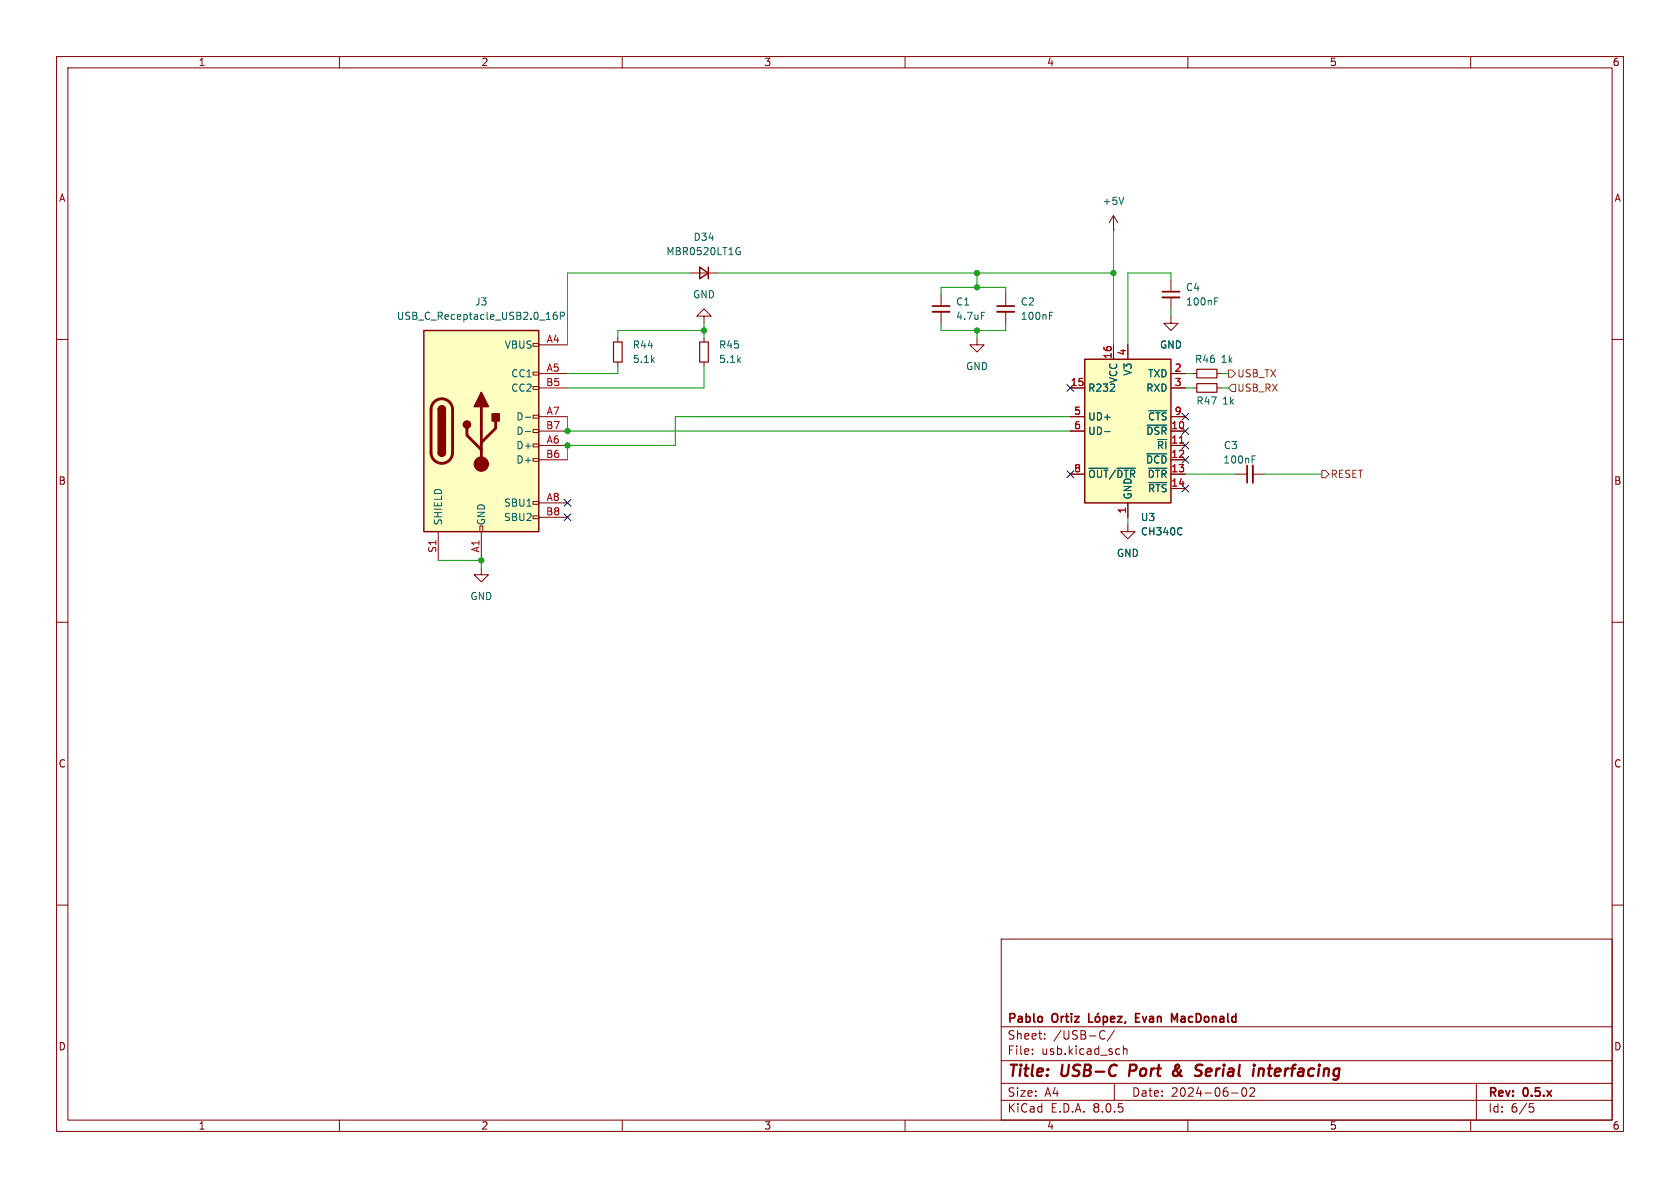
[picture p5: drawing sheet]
<svg xmlns="http://www.w3.org/2000/svg" width="297mm" height="210mm" viewBox="0 0 297 210" stroke-linecap="round" stroke-linejoin="round" font-family="sans-serif">
<g fill="none" stroke="#840000" stroke-width=".18">
<path d="M10 10h277v190h-277zM12 12h273v186h-273zM60 10v2M110 10v2M160 10v2M210 10v2M260 10v2M10 60h2M124.5 55.9h1.2l-1.2-1.3-1.3 1.3h1.3v1.3M124.5 59.7v.8M172.7 59.7v1.3h1.3l-1.3 1.2-1.3-1.2h1.3M207 49.5v2.1"/>
<path d="M207 52.6v2M285 60h2M124.5 64v.8M210.8 68.6h.8M215.1 68.6h.8M218.4 83.8h2.1M221.5 83.8h2M10 110h2M285 110h2M10 160h2M285 160h2M177 166h108v32h-108z"/>
<path d="M60 198v2M110 198v2M160 198v2M177 194.5h108M177 191.5h108M177 187.5h108M177 181.5h108M182.5 186.3v.1M182.5 185.5v.1M184.7 183.6v.1M184.7 182.8v.1M194.5 183.5a.52 .52 0 0 0 .8 .1"/>
<path d="M195.3 182.3h-.1a.54 .54 0 0 0-.7 .1M197 191.5v3M197 182.1l-1.3 2M197.8 185.4l.2 .1M198 186.3l-.2 .1M198.6 184.9v1.5M198.6 185.5l.2-.1 .4 .1v.9M210 198v2M217.7 193.2h1.2M219.7 192.4l.2-.1a.81 .81 0 0 1 .6 .6 .81 .81 0 0 1-.3 .8l-.2 .1a.81 .81 0 0 1-.3-1.4zM221 192.4l.5-.1 .2 .1 .1 .3-.9 1.1h.9M260 198v2"/>
<path d="M261 191.5v6.5M270.4 195.1h.7M270.5 195.7h.4l.3 .3-.2 .5-.5 .1"/>
</g>
<path d="M199.8 188.2l-.2 2M208.3 188.8l-.7 .5a.52 .52 0 0 0-.1 .8 .52 .52 0 0 0 .8-.1M208.4 188.3l-.2-.1a.41 .41 0 0 0-.4 .5l.6 1.1M211.7 189.2l.4 .1a.49 .49 0 0 1 .3 .5 .49 .49 0 0 1-.4 .4M211.8 188.2l.8 .1M222.6 189.1a.49 .49 0 0 1 .8 .1l-.1 1M222.6 188.9l-.2 1.3" fill="none" stroke="#840000" stroke-width=".4"/>
<g fill="none" stroke="#840000" stroke-width=".3">
<path d="M205.5 51.6h3M220.5 82.3v3M192.5 179.2v1.5h.7M193.7 179.8l.2-.1 .4 .1 .1 .6-.1 .2-.4 .1-.2-.2zM194.2 179.1l-.2 .2M195.1 179.8l.4-.1 .3 .3v.4l-.2 .2h-.5M195.1 179.7v1.5M197.6 179.7h.7l-.7 1h.7M200.8 179.9h.5M201.5 179.2h-.7v1.5h.7M207.1 179.2l.5 1.1 .5-1.1v1.5M196.3 180.2l.8-.2-.1-.2-.4-.1-.3 .2 .1 .7h.6"/>
<path d="M199 180.6l-.2 .3"/>
</g>
<path d="M123.7 60.5h1.5v3.5h-1.5zM211.6 67.8h3.5v1.5h-3.5z" fill="none" stroke="#840000" stroke-width=".2"/>
<path d="M205.5 52.6h3M221.5 82.3v3" fill="none" stroke="#840000" stroke-width=".33"/>
<path d="M214.7 53.3h.5M214.7 52.7h.6M221.4 81.2h.4M221.4 80.6h.6" fill="none" stroke="#006464" stroke-width=".18"/>
<path d="M191.8 63.5h15.2v25.4h-15.2z" fill="#ffffc2"/>
<path d="M191.8 63.5h15.2v25.4h-15.2z" fill="none" stroke="#840000" stroke-width=".25"/>
<g fill="none" stroke="#840000" stroke-width=".18">
<path d="M207 55.9v1.3h1.3l-1.3 1.2-1.3-1.2h1.3M189.2 76.2h2.6M189.2 68.6h2.6M189.2 73.7h2.6M196.8 61v2.5M199.4 61v2.5M207 76.2h2.5M207 78.7h2.5M207 68.6h2.5M207 66h2.5M207 73.7h2.5M189.2 83.8h2.6"/>
<path d="M199.4 92.7v1.3h1.3l-1.3 1.3-1.3-1.3h1.3M199.4 88.9v2.5M207 81.3h2.5M207 83.8h2.5M207 86.4h2.5"/>
</g>
<path d="M195.3 76.3h.9M202.8 75.2h3.5M203.1 72.6h3.2M192.5 82.8h3.4M197.5 82.8h3.2M202.7 80.2h3.6M203 82.8h3.3M203.1 85.3h3.2M208.9 93.4h.1M209 94.4l-.1 .1" fill="none" stroke="#006464" stroke-width=".18"/>
<path d="M208.5 78.3h.7" fill="none" stroke="#a90000" stroke-width=".18"/>
<path d="M74.9 58.4h20.3v35.6h-20.3z" fill="#ffffc2"/>
<g fill="none" stroke="#840000" stroke-width=".18">
<path d="M196.8 38.1l-.7 1.3M196.8 38.1v2.5M196.8 38.1l.8 1.3M109.2 59.7v.8M121.9 48.3h5.1M166.4 52.1v2M166.4 55.1v2.1M177.8 52.1v2M177.8 55.1v2.1M196.8 40.6h.1M94.2 78.5h1v.5h-1zM94.2 75.9h1v.6h-1z"/>
<path d="M94.2 73.4h1v.5h-1zM94.2 68.3h1v.5h-1zM94.2 65.8h1v.5h-1zM94.2 60.7h1v.5h-1zM95.2 61h5.1M95.2 66h5.1M95.2 78.7h5.1M95.2 73.7h5.1M95.2 68.6h5.1M95.2 76.2h5.1M109.2 64v.8M189.2 73.7h2.6"/>
<path d="M189.2 68.6h2.6M189.2 76.2h2.6M196.8 61v2.5M199.4 61v2.5M207 66h2.5M207 78.7h2.5M207 73.7h2.5M207 68.6h2.5M207 76.2h2.5M210.8 66h.8M215.1 66h.8M77.5 94v5.1"/>
<path d="M84.8 93h.5v1h-.5zM85.1 94v5.1M94.2 91.2h1v.5h-1zM94.2 88.6h1v.6h-1zM94.2 81h1v.5h-1zM95.2 88.9h5.1M95.2 81.3h5.1M95.2 91.4h5.1M189.2 83.8h2.6M199.4 88.9v2.5M207 81.3h2.5M207 83.8h2.5"/>
<path d="M207 86.4h2.5M85.1 100.3v1.3h1.3l-1.3 1.3-1.3-1.3h1.3"/>
</g>
<path d="M74.9 58.4h20.3v35.6h-20.3zM123.7 47.2l1.5 1.1-1.5 1zM125.2 47.2v2.1M77.5 72.4a.64 .64 0 0 1 .6-.6 .64 .64 0 0 1 .6 .6M77.5 80a.64 .64 0 0 0 .6 .6 .64 .64 0 0 0 .6-.6" fill="none" stroke="#840000" stroke-width=".25"/>
<path d="M76.8 71.1a1.9 1.9 0 0 1 2-.5 1.9 1.9 0 0 1 1.2 1.8v7.6a1.91 1.91 0 0 1-1.9 1.9 1.91 1.91 0 0 1-1.9-1.9v-7.8l.2-.6zM82.5 75.7v1.3l2.6 2.5M85.1 71.9v10.1M87.6 74.4v1.3l-2.5 2.5" fill="none" stroke="#840000" stroke-width=".51"/>
<g fill="#840000" stroke="#840000" stroke-width=".25">
<path d="M77.5 80h1.2a.64 .64 0 0 1-.6 .6 .64 .64 0 0 1-.6-.6z"/>
<path d="M77.5 72.4h1.2v7.6h-1.2z"/>
<path d="M77.7 71.9a.64 .64 0 0 1 .6-.1 .64 .64 0 0 1 .4 .6h-1.2z"/>
<path d="M85.1 69.3l1.3 2.6h-2.6z"/>
<path d="M87 73.2h1.3v1.2h-1.3z"/>
<circle cx="82.5" cy="75.1" r=".63"/>
</g>
<circle cx="85.1" cy="82" r="1.27" fill="#840000" stroke="#840000" stroke-width=".18"/>
<g fill="none" stroke="#006464" stroke-width=".18">
<path d="M198.7 34.9l-.5 1.2M98.4 55.2l-.4 .1a.86 .86 0 0 0 0 1.2l.5-.2v-.4l-.2-.2h-.4l-.1 .2M99.1 55.9l.6-.1 .1-.2-.1-.3-.6-.1v1.3M130.3 43.8h.5M130.6 44.5h.3v.4l-.3 .1h-.3M173.5 55.2h.6M185.5 55.2h.6M185.5 55.8h.5M92.9 73.8h.9M92.9 76.3h.9M195.3 76.3h.9M202.8 75.2h3.5"/>
<path d="M203.1 72.6h3.2M192.5 82.8h3.4M197.5 82.8h3.2M202.7 80.2h3.6M203 82.8h3.3M203.1 85.3h3.2M208.9 93.4h.1M209 94.4l-.1 .1"/>
</g>
<path d="M164.8 55.1h3.1M176.3 55.1h3" fill="none" stroke="#840000" stroke-width=".33"/>
<path d="M164.8 54.1h3.1M176.3 54.1h3" fill="none" stroke="#840000" stroke-width=".3"/>
<path d="M108.5 60.5h1.5v3.5h-1.5zM211.6 65.3h3.5v1.5h-3.5z" fill="none" stroke="#840000" stroke-width=".2"/>
<path d="M217.2 65.4h.6l.6 .6-.6 .7h-.6zM217.8 67.9h.6v1.3h-.6l-.6-.6zM233.7 83.2h.6l.6 .6-.6 .7h-.6z" fill="none" stroke="#725600" stroke-width=".18"/>
<g fill="none" stroke="#009600" stroke-width=".18">
<path d="M121.9 48.3h-21.6v12.7M124.5 58.4h-15.3v1.3M124.5 57.2v2.5M127 48.3h69.8M166.4 52.1v-1.3h11.4v1.3M166.4 57.2v1.2h11.4v-1.2M172.7 48.3v2.5M172.7 58.4v1.3M196.8 40.6v20.4M207 49.5v-1.2h-7.6v12.7M207 54.6v1.3M100.3 73.7v2.5h88.9"/>
<path d="M109.2 64.8v1.2h-8.9M124.5 64.8v3.8h-24.2M189.2 73.7h-69.8v5h-19.1v2.6M209.5 66h1.3M209.5 68.6h1.3M215.9 66h1.3M215.9 68.6h1.3M77.5 99.1h7.6v1.2M199.4 91.4v1.3M209.5 83.8h8.9M223.5 83.8h10.2"/>
</g>
<g fill="none" stroke="#000084" stroke-width=".18">
<path d="M188.6 68l1.2 1.2M189.8 68l-1.2 1.2M208.9 73.1l1.3 1.2M208.9 75.6l1.3 1.2M208.9 78.1l1.3 1.2M210.2 73.1l-1.3 1.2M210.2 75.6l-1.3 1.2M210.2 78.1l-1.3 1.2M99.7 90.8l1.2 1.2M99.7 88.3l1.2 1.2M100.9 90.8l-1.2 1.2M100.9 88.3l-1.2 1.2"/>
<path d="M188.6 83.2l1.2 1.2M189.8 83.2l-1.2 1.2M208.9 80.7l1.3 1.2M208.9 85.8l1.3 1.2M210.2 80.7l-1.3 1.2M210.2 85.8l-1.3 1.2"/>
</g>
<path d="M208.5 78.3h.7" fill="none" stroke="#a90000" stroke-width=".18"/>
<g fill="#009600" stroke="#009600" stroke-width=".18">
<circle cx="172.7" cy="48.3" r=".46"/>
<circle cx="196.8" cy="48.3" r=".46"/>
<circle cx="172.7" cy="58.4" r=".46"/>
<circle cx="172.7" cy="50.8" r=".46"/>
<circle cx="85.1" cy="99.1" r=".46"/>
<circle cx="100.3" cy="76.2" r=".46"/>
<circle cx="100.3" cy="78.7" r=".46"/>
<circle cx="124.5" cy="58.4" r=".46"/>
</g>
<g font-size="2.8" fill="#840000">
<text x="178" y="190.9">Title:</text>
<text x="187.7" y="190.9">USB-C</text>
<text x="200.5" y="190.9">Port</text>
<text x="209" y="190.9">&amp;</text>
<text x="213.8" y="190.9">Serial</text>
<text x="224.8" y="190.9">interfacing</text>
</g>
<g font-size="2.1" fill="#840000">
<text x="178" y="184">Sheet:</text>
<text x="178" y="181.2">Pablo</text>
<text x="186.1" y="181.2">Ortiz</text>
<text x="186.2" y="184">/USB-C/</text>
<text x="202" y="181.2">Evan</text>
<text x="209" y="181.2">MacDonald</text>
<text x="178" y="186.7">File:</text>
<text x="184.1" y="186.7">usb.kicad_sch</text>
<text x="178" y="196.9">KiCad</text>
<text x="178" y="194.1">Size:</text>
<text x="184.7" y="194.1">A4</text>
<text x="185.7" y="196.9">E.D.A.</text>
<text x="193.3" y="196.9">8.0.5</text>
<text x="200" y="194.1">Date:</text>
<text x="207" y="194.1">2024-06-02</text>
<text x="263" y="194.3">Rev:</text>
<text x="263" y="196.9">Id:</text>
<text x="267.1" y="196.9">6/5</text>
<text x="269.4" y="194.3">0.5.x</text>
</g>
<g font-size="1.8" fill="#840000">
<text x="35" y="11.9">1</text>
<text x="85" y="11.9">2</text>
<text x="135" y="11.9">3</text>
<text x="185" y="11.9">4</text>
<text x="235" y="11.9">5</text>
<text x="285" y="11.9">6</text>
<text x="10.3" y="35.9">A</text>
<text x="285.3" y="35.9">A</text>
<text x="10.3" y="85.9">B</text>
<text x="285.3" y="85.9">B</text>
<text x="10.3" y="135.9">C</text>
<text x="285.3" y="135.9">C</text>
<text x="10.3" y="185.9">D</text>
<text x="285.3" y="185.9">D</text>
<text x="35" y="199.9">1</text>
<text x="85" y="199.9">2</text>
<text x="135" y="199.9">3</text>
<text x="185" y="199.9">4</text>
<text x="235" y="199.9">5</text>
<text x="285" y="199.9">6</text>
</g>
<g font-size="1.8" fill="#006464">
<text x="194.8" y="36.4">+5V</text>
<text x="117.7" y="45.3">MBR0520LT1G</text>
<text x="122.5" y="42.8">D34</text>
<text x="122.4" y="52.9">GND</text>
<text x="209.6" y="51.7">C4</text>
<text x="70.1" y="56.7">USB_C_Receptacle_USB2.0_16P</text>
<text x="83.9" y="54.2">J3</text>
<text x="168.9" y="54.2">C1</text>
<text x="168.9" y="56.7">4.7uF</text>
<text x="180.3" y="54.2">C2</text>
<text x="180.3" y="56.7">100nF</text>
<text x="209.6" y="54.2">100nF</text>
<text x="89.1" y="61.8">VBUS</text>
<text x="111.8" y="64.4">5.1k</text>
<text x="111.8" y="61.8">R44</text>
<text x="127" y="64.4">5.1k</text>
<text x="127" y="61.8">R45</text>
<text x="170.7" y="65.6">GND</text>
<text x="205" y="61.8">GND</text>
<text x="211.2" y="64.4">R46</text>
<text x="215.7" y="64.4">1k</text>
<text x="90.3" y="66.9">CC1</text>
<text x="90.3" y="69.4">CC2</text>
<text x="192.3" y="69.4">R232</text>
<text x="197.7" y="67.8" transform="rotate(-90 197.7 67.8)">VCC</text>
<text x="200.3" y="66.5" transform="rotate(-90 200.3 66.5)">V3</text>
<text x="202.5" y="69.4">RXD</text>
<text x="202.9" y="66.9">TXD</text>
<text x="211.4" y="71.7">R47</text>
<text x="215.9" y="71.7">1k</text>
<text x="91.2" y="74.5">D-</text>
<text x="91.2" y="77.1">D-</text>
<text x="192.3" y="74.5">UD+</text>
<text x="192.3" y="77.1">UD-</text>
<text x="202.5" y="77.1">~{DSR}</text>
<text x="202.9" y="74.5">~{CTS}</text>
<text x="91.2" y="79.6">D+</text>
<text x="91.2" y="82.1">D+</text>
<text x="202.5" y="82.1">~{DCD}</text>
<text x="204.4" y="79.6">~{RI}</text>
<text x="216.2" y="82.1">100nF</text>
<text x="216.3" y="79.6">C3</text>
<text x="89" y="89.8">SBU1</text>
<text x="192.3" y="84.7">~{OUT}/~{DTR}</text>
<text x="200.3" y="88.4" transform="rotate(-90 200.3 88.4)">GND</text>
<text x="202.8" y="84.7">~{DTR}</text>
<text x="202.9" y="87.2">~{RTS}</text>
<text x="78.3" y="93" transform="rotate(-90 78.3 93)">SHIELD</text>
<text x="86" y="93" transform="rotate(-90 86 93)">GND</text>
<text x="89" y="92.3">SBU2</text>
<text x="201.6" y="92.3">U3</text>
<text x="201.6" y="94.8">CH340C</text>
<text x="197.4" y="98.7">GND</text>
<text x="83.1" y="106.3">GND</text>
</g>
<g font-size="1.8" fill="#a90000">
<text x="96.5" y="60.7">A4</text>
<text x="96.5" y="65.8">A5</text>
<text x="196.6" y="63.5" transform="rotate(-90 196.6 63.5)">16</text>
<text x="199.1" y="62.9" transform="rotate(-90 199.1 62.9)">4</text>
<text x="207.6" y="65.8">2</text>
<text x="96.4" y="68.3">B5</text>
<text x="189.2" y="68.3">15</text>
<text x="207.6" y="68.3">3</text>
<text x="96.4" y="75.9">B7</text>
<text x="96.5" y="73.4">A7</text>
<text x="189.8" y="73.4">5</text>
<text x="189.8" y="75.9">6</text>
<text x="207" y="75.9">10</text>
<text x="207.6" y="73.4">9</text>
<text x="96.4" y="81">B6</text>
<text x="96.5" y="78.5">A6</text>
<text x="189.8" y="83.6">8</text>
<text x="207" y="78.5">11</text>
<text x="207" y="81">12</text>
<text x="207" y="83.6">13</text>
<text x="96.5" y="88.6">A8</text>
<text x="207" y="86.1">14</text>
<text x="96.4" y="91.2">B8</text>
<text x="199.1" y="90.9" transform="rotate(-90 199.1 90.9)">1</text>
<text x="77.2" y="97.8" transform="rotate(-90 77.2 97.8)">S1</text>
<text x="84.8" y="97.8" transform="rotate(-90 84.8 97.8)">A1</text>
</g>
<g font-size="1.8" fill="#725600">
<text x="218.6" y="69.4">USB_RX</text>
<text x="218.6" y="66.9">USB_TX</text>
<text x="235.1" y="84.7">RESET</text>
</g>
</svg>
